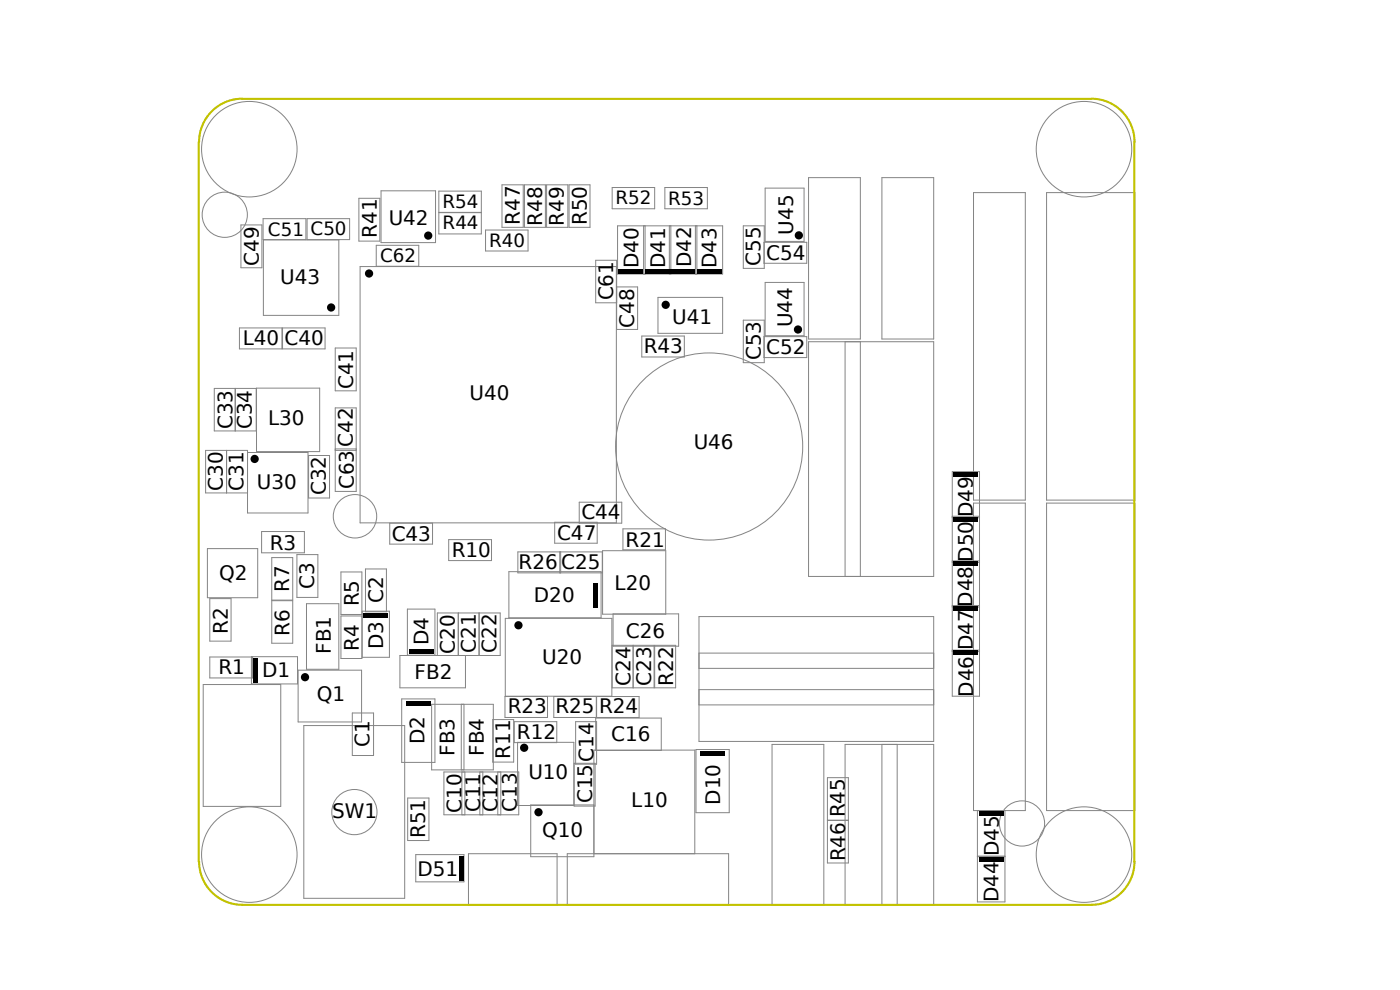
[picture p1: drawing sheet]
<svg xmlns="http://www.w3.org/2000/svg" width="297mm" height="210mm" viewBox="0 0 297 210" stroke-linecap="round" stroke-linejoin="round" font-family="sans-serif">
<g fill="none" stroke="#848484" stroke-width=".21">
<path d="M106.5 39.2h4.5v9h-4.5zM111.3 39.2h4.4v9h-4.4zM116 39.2h4.5v9h-4.5zM120.7 39.2h4.5v9h-4.5zM129.9 39.8h9v4.5h-9zM141 39.8h9.1v4.5h-9.1zM162.3 39.9h8.3v11.3h-8.3zM171.5 37.7h11v34.2h-11zM187.1 37.7h11v34.2h-11zM51.1 47.7h4.5v9.1h-4.5zM55.8 46.4h9.1v4.4h-9.1zM55.9 50.9h16v16h-16z"/>
<path d="M65.1 46.4h9.1v4.4h-9.1zM76.1 42.1h4.5v9h-4.5zM76.4 56.5h54.4v54.4h-54.4zM79.8 52h9v4.5h-9zM80.8 40.5h11.6v11h-11.6zM93.1 40.5h9v4.5h-9zM93.1 45.1h9v4.5h-9zM103 48.8h9v4.4h-9zM131 47.9h22.3v10.2h-22.3zM136.5 47.9v10.2M136.9 47.9v10.2M142 47.9v10.2"/>
<path d="M142.3 47.9v10.2M147.5 47.9v10.2M147.8 47.9v10.2M157.7 47.9h4.4v9h-4.4zM162.1 51.4h9v4.4h-9zM162.3 59.9h8.3v11.3h-8.3zM206.5 40.9h11v65.2h-11zM222 40.9h18.8v65.2h-18.8zM50.8 69.6h9v4.4h-9zM59.9 69.6h9.1v4.4h-9.1zM71.1 73.8h4.5v9.1h-4.5zM130.8 60.9h4.5v9h-4.5v-14.7h-4.4v9h4.4"/>
<path d="M136.2 71.3h9v4.4h-9zM139.6 63.1h13.7v7.6h-13.7zM157.7 67.9h4.4v9h-4.4zM162.1 71.4h9v4.5h-9zM171.5 72.5h26.6v49.8h-26.6zM179.3 72.5v49.8M182.5 72.5v49.8M45.5 82.4h8.9v9h-8.9zM48.1 95.5v9.1M49.9 82.4v9M52.5 96h12.8v12.8h-12.8v-13.3h-8.9v9.1h8.9M54.4 82.3h13.4v13.5h-13.4z"/>
<path d="M65.5 96.6h4.4v9h-4.4zM71.1 86.5h4.5v17.7h-4.5zM71.1 95.5h4.5M71.1 95.2h4.5M44 116.4h10.7v10.4h-10.7zM55.5 112.8h9.1v4.5h-9.1zM57.7 118.3h4.4v9h-4.4zM63 117.6h4.4v9.1h-4.4zM82.7 111h9.1v4.4h-9.1zM95.2 114.5h9.1v4.4h-9.1zM109.9 117.1h17.9v4.4h-17.9zM117.7 110.8h9v4.4h-9z"/>
<path d="M118.8 117.1v4.4M118.9 117.1v4.4M122.9 106.5h9v4.5h-9zM127.8 116.8h13.4v13.5h-13.4zM132.2 112.2h9v4.4h-9zM202 100h5.8v47.7h-5.8zM202 109.5h5.8M202 119.3h5.8M202 109.8h5.8M202 119h5.8M206.5 106.7h11v65.2h-11zM222 106.7h18.8v65.2h-18.8z"/>
<path d="M44.5 139.4h9.1v4.4h-9.1zM44.5 127h4.5v9h-4.5zM53.3 139.3h9.8v5.8h-9.8zM57.7 127.4h4.4v9h-4.4zM65 128.1h6.9v13.9h-6.9zM72.3 121.3h4.5v9h-4.5zM72.3 130.7h4.5v9h-4.5zM76.8 129.6h5.8v9.8h-5.8zM77.5 120.7h4.5v9.1h-4.5zM86.4 129.2h5.9v9.8h-5.9zM92.8 139v-9h13.3v9h-21.3v6.9h13.9v-6.9M97.2 130v9"/>
<path d="M101.6 130v9M101.7 130v9M107.2 131.2h22.6v16.5h-22.6zM108 121.3h19.5v9.7h-19.5zM129.9 136.9h8.9v9h-8.9zM130.1 130.2h13.9v6.9h-13.9zM134.3 136.9v9M138.9 136.9h4.4v9h-4.4zM148.3 130.8h49.8v26.5h-49.8zM148.3 138.5h49.8M202 128.8h5.8M202 128.4h5.8"/>
<path d="M202 138.2h5.8M202 137.9h5.8M43.1 145.2h16.5v25.9h-16.5zM63.2 142.2h13.5v10.9h-13.5zM64.5 153.9h21.4v36.7h-21.4zM74.7 151.2h4.5v9.1h-4.5zM85.2 148.3h7.1v13.4h-7.1zM91.6 149.4h13.1v13.9h-13.1zM97.9 149.4v13.9M98.4 149.4v13.9M104.5 152.6h4.5v9.1h-4.5zM107.1 147.7h9v4.5h-9z"/>
<path d="M109.1 153.1h9v4.4h-9zM109.8 157.5h11.9v13.4h-11.9zM117.5 147.7h18.1v4.5h-18.1zM122.1 153.1h4.5v9h-4.5zM126.4 152.3h13.9v6.9h-13.9zM126.5 147.7v4.5M126.6 147.7v4.5M147.6 159h7.1v13.4h-7.1zM148.3 141.8h49.8M148.3 149.5h49.8M148.3 146.3h49.8M163.8 157.9h11v34.2h-11z"/>
<path d="M179.3 157.9h18.8v34.2h-18.8zM187.1 157.9v34.2M190.3 157.9v34.2M86.5 169.3h4.5v9h-4.5zM94.2 163.8h15.9v9h-15.9zM98 163.8v9M98.6 163.8v9M101.8 163.8v9M102.4 163.8v9M105.6 163.8v9M106.2 163.8v9M121.8 161.9h4.4v9.1h-4.4z"/>
<path d="M126 170.7h-13.4v11h13.4v-22.6h21.4v22M175.5 165h4.5v18.1h-4.5zM175.5 174h4.5M207.4 171.9v19.4h5.8v-19.4M88.2 181.3h10.2v5.8h-10.2zM99.4 181.1h18.8v11h-18.8zM120.3 181.1h34.3v11h-34.3zM207.4 181.7h5.8M207.4 181.6h5.8"/>
<circle cx="52.9" cy="31.6" r="10.1"/>
<circle cx="230" cy="31.6" r="10.1"/>
<circle cx="47.7" cy="45.6" r="4.8"/>
<circle cx="150.4" cy="94.7" r="19.8"/>
<circle cx="75.3" cy="109.5" r="4.6"/>
<circle cx="75.2" cy="172.3" r="4.8"/>
<circle cx="216.8" cy="174.7" r="4.8"/>
<circle cx="52.9" cy="181.3" r="10.1"/>
<circle cx="230" cy="181.3" r="10.1"/>
</g>
<path d="M42.2 30.1v152.7M51.4 21h180.1M51.4 20.9a9.2 9.2 0 0 0-9.2 9.2M231.5 20.9a9.2 9.2 0 0 1 9.2 9.2M240.6 30.1v152.7M42.2 182.8a9.2 9.2 0 0 0 9.2 9.1h180.1a9.2 9.2 0 0 0 9.2-9.1" fill="none" stroke="#c2c200" stroke-width=".44"/>
<g fill="#000">
<path d="M131.2 57h5.2v.9h-5.2zM136.9 57h5.1v.9h-5.1zM142.3 57.1h5.2v.9h-5.2zM148 57.1h5.1v.9h-5.1zM202.2 109.7h5.2v.9h-5.2zM202.3 119.2h5.2v.9h-5.2zM202.3 100.2h5.2v.9h-5.2zM53.8 139.7h.9v5.2h-.9zM77.2 130h5.1v.9h-5.1zM86.8 137.7h5.1v.9h-5.1zM125.8 123.8h.9v5.2h-.9zM202.3 138.1h5.2v.8h-5.2z"/>
<path d="M202.3 128.7h5.2v.9h-5.2zM86.2 148.8h5.2v.8h-5.2zM148.7 159.5h5.1v.8h-5.1zM207.8 172.1h5.2v.9h-5.2zM97.4 181.6h.9v5.2h-.9zM207.7 181.9h5.1v.9h-5.1z"/>
<circle cx="78.3" cy="58" r=".88"/>
<circle cx="90.8" cy="50" r=".87"/>
<circle cx="169.5" cy="49.9" r=".88"/>
<circle cx="70.2" cy="65.2" r=".88"/>
<circle cx="141.2" cy="64.7" r=".88"/>
<circle cx="169.3" cy="69.9" r=".88"/>
<circle cx="54" cy="97.4" r=".88"/>
<circle cx="110" cy="132.6" r=".88"/>
<circle cx="64.7" cy="143.6" r=".87"/>
<circle cx="111.2" cy="158.6" r=".88"/>
<circle cx="114.2" cy="172.3" r=".88"/>
</g>
<g font-size="4.2">
<text x="82.5" y="47.7">U42</text>
<text x="110.3" y="47.7" transform="rotate(-90 110.3 47.7)">R47</text>
<text x="115" y="47.9" transform="rotate(-90 115 47.9)">R48</text>
<text x="119.6" y="47.8" transform="rotate(-90 119.6 47.8)">R49</text>
<text x="124.5" y="47.8" transform="rotate(-90 124.5 47.8)">R50</text>
<text x="79.9" y="50.5" transform="rotate(-90 79.9 50.5)">R41</text>
<text x="168.3" y="49.8" transform="rotate(-90 168.3 49.8)">U45</text>
<text x="54.9" y="56.4" transform="rotate(-90 54.9 56.4)">C49</text>
<text x="135.5" y="56.9" transform="rotate(-90 135.5 56.9)">D40</text>
<text x="141.1" y="56.9" transform="rotate(-90 141.1 56.9)">D41</text>
<text x="146.6" y="56.7" transform="rotate(-90 146.6 56.7)">D42</text>
<text x="152" y="56.8" transform="rotate(-90 152 56.8)">D43</text>
<text x="161.3" y="56.4" transform="rotate(-90 161.3 56.4)">C55</text>
<text x="162.6" y="55">C54</text>
<text x="59.5" y="60.2">U43</text>
<text x="130.1" y="63.7" transform="rotate(-90 130.1 63.7)">C61</text>
<text x="134.5" y="69.5" transform="rotate(-90 134.5 69.5)">C48</text>
<text x="142.6" y="68.7">U41</text>
<text x="168.1" y="69.5" transform="rotate(-90 168.1 69.5)">U44</text>
<text x="51.5" y="73.3">L40</text>
<text x="60.4" y="73.2">C40</text>
<text x="136.6" y="75">R43</text>
<text x="161.4" y="76.5" transform="rotate(-90 161.4 76.5)">C53</text>
<text x="162.5" y="75.1">C52</text>
<text x="74.9" y="82.6" transform="rotate(-90 74.9 82.6)">C41</text>
<text x="99.6" y="84.9">U40</text>
<text x="49.3" y="91" transform="rotate(-90 49.3 91)">C33</text>
<text x="53.4" y="91.1" transform="rotate(-90 53.4 91.1)">C34</text>
<text x="56.9" y="90.1">L30</text>
<text x="74.8" y="94.8" transform="rotate(-90 74.8 94.8)">C42</text>
<text x="147.2" y="95.3">U46</text>
<text x="47.3" y="104.1" transform="rotate(-90 47.3 104.1)">C30</text>
<text x="51.6" y="104.1" transform="rotate(-90 51.6 104.1)">C31</text>
<text x="54.5" y="103.7">U30</text>
<text x="69.1" y="105.1" transform="rotate(-90 69.1 105.1)">C32</text>
<text x="75" y="103.8" transform="rotate(-90 75 103.8)">C63</text>
<text x="123.3" y="110.1">C44</text>
<text x="206.4" y="109.7" transform="rotate(-90 206.4 109.7)">D49</text>
<text x="57.2" y="116.6">R3</text>
<text x="83.1" y="114.7">C43</text>
<text x="95.8" y="118.2">R10</text>
<text x="118.2" y="114.5">C47</text>
<text x="132.7" y="115.9">R21</text>
<text x="206.4" y="119.1" transform="rotate(-90 206.4 119.1)">D50</text>
<text x="46.5" y="123">Q2</text>
<text x="61.3" y="125.6" transform="rotate(-90 61.3 125.6)">R7</text>
<text x="66.7" y="124.9" transform="rotate(-90 66.7 124.9)">C3</text>
<text x="110" y="120.7">R26</text>
<text x="119.1" y="120.6">C25</text>
<text x="130.4" y="125.1">L20</text>
<text x="76.2" y="128.6" transform="rotate(-90 76.2 128.6)">R5</text>
<text x="81.3" y="128" transform="rotate(-90 81.3 128)">C2</text>
<text x="113.3" y="127.7">D20</text>
<text x="206.3" y="128.7" transform="rotate(-90 206.3 128.7)">D48</text>
<text x="48.3" y="134.5" transform="rotate(-90 48.3 134.5)">R2</text>
<text x="61.4" y="134.9" transform="rotate(-90 61.4 134.9)">R6</text>
<text x="76.1" y="138" transform="rotate(-90 76.1 138)">R4</text>
<text x="81.3" y="137.6" transform="rotate(-90 81.3 137.6)">D3</text>
<text x="90.9" y="136.8" transform="rotate(-90 90.9 136.8)">D4</text>
<text x="132.8" y="135.3">C26</text>
<text x="206.4" y="138" transform="rotate(-90 206.4 138)">D47</text>
<text x="46.3" y="143">R1</text>
<text x="55.6" y="143.6">D1</text>
<text x="70.2" y="138.7" transform="rotate(-90 70.2 138.7)">FB1</text>
<text x="96.5" y="138.6" transform="rotate(-90 96.5 138.6)">C20</text>
<text x="101" y="138.5" transform="rotate(-90 101 138.5)">C21</text>
<text x="105.4" y="138.5" transform="rotate(-90 105.4 138.5)">C22</text>
<text x="115" y="140.9">U20</text>
<text x="67.2" y="148.8">Q1</text>
<text x="88" y="144">FB2</text>
<text x="133.7" y="145.4" transform="rotate(-90 133.7 145.4)">C24</text>
<text x="138.2" y="145.5" transform="rotate(-90 138.2 145.5)">C23</text>
<text x="142.8" y="145.4" transform="rotate(-90 142.8 145.4)">R22</text>
<text x="206.4" y="147.8" transform="rotate(-90 206.4 147.8)">D46</text>
<text x="107.7" y="151.2">R23</text>
<text x="117.8" y="151.3">R25</text>
<text x="127.1" y="151.3">R24</text>
<text x="78.4" y="158.4" transform="rotate(-90 78.4 158.4)">C1</text>
<text x="90.1" y="157.8" transform="rotate(-90 90.1 157.8)">D2</text>
<text x="96.4" y="160.3" transform="rotate(-90 96.4 160.3)">FB3</text>
<text x="102.7" y="160.3" transform="rotate(-90 102.7 160.3)">FB4</text>
<text x="108.3" y="160.9" transform="rotate(-90 108.3 160.9)">R11</text>
<text x="109.6" y="156.7">R12</text>
<text x="125.9" y="161.6" transform="rotate(-90 125.9 161.6)">C14</text>
<text x="129.6" y="157.1">C16</text>
<text x="112.1" y="165.3">U10</text>
<text x="70.5" y="173.5">SW1</text>
<text x="97.9" y="172.4" transform="rotate(-90 97.9 172.4)">C10</text>
<text x="101.9" y="172.3" transform="rotate(-90 101.9 172.3)">C11</text>
<text x="105.6" y="172.3" transform="rotate(-90 105.6 172.3)">C12</text>
<text x="109.7" y="172.2" transform="rotate(-90 109.7 172.2)">C13</text>
<text x="125.6" y="170.4" transform="rotate(-90 125.6 170.4)">C15</text>
<text x="133.9" y="171.2">L10</text>
<text x="152.8" y="170.7" transform="rotate(-90 152.8 170.7)">D10</text>
<text x="179.2" y="173.4" transform="rotate(-90 179.2 173.4)">R45</text>
<text x="90.2" y="177.8" transform="rotate(-90 90.2 177.8)">R51</text>
<text x="115" y="177.6">Q10</text>
<text x="88.5" y="185.8">D51</text>
<text x="179.3" y="182.7" transform="rotate(-90 179.3 182.7)">R46</text>
<text x="211.9" y="181.6" transform="rotate(-90 211.9 181.6)">D45</text>
<text x="211.8" y="191.4" transform="rotate(-90 211.8 191.4)">D44</text>
</g>
<g font-size="3.9">
<text x="93.8" y="44.1">R54</text>
<text x="130.6" y="43.4">R52</text>
<text x="141.7" y="43.4">R53</text>
<text x="56.9" y="50">C51</text>
<text x="65.9" y="49.9">C50</text>
<text x="93.9" y="48.6">R44</text>
<text x="103.8" y="52.5">R40</text>
<text x="80.7" y="55.6">C62</text>
</g>
</svg>
